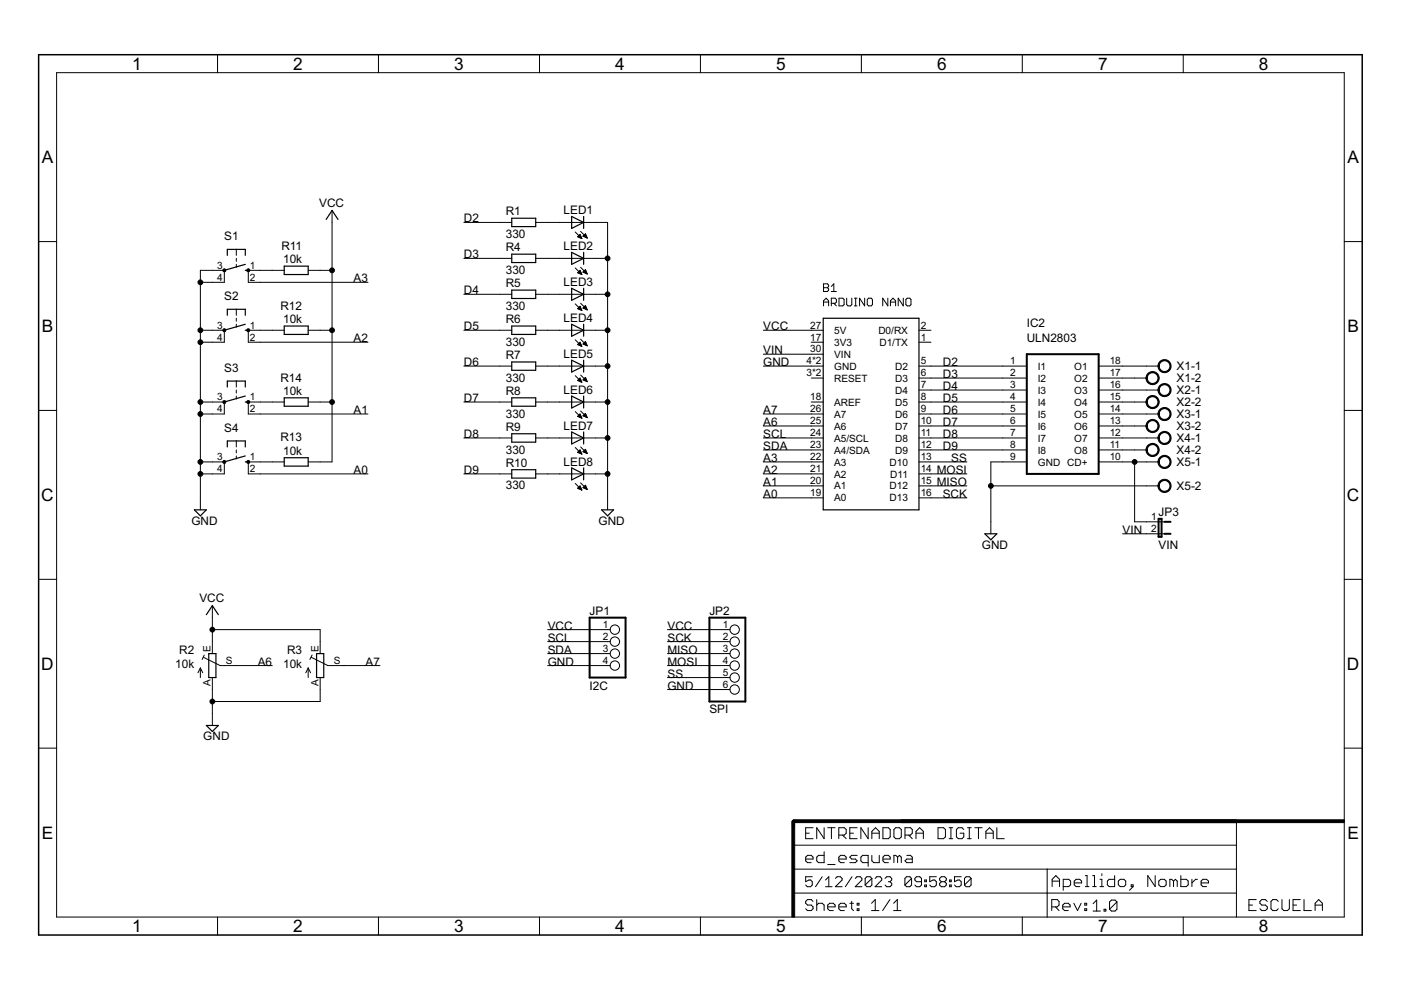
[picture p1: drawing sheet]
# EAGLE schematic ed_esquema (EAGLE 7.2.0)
CDESIGNER: Apellido, Nombre; CNAME: ENTRENADORA DIGITAL; CREVISION: 1.0; CSCHO: ESCUELA

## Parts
B1  ARDUINO NANO  ARDUINO_NANO  [NANO]
IC2  ULN2803  ULN2803A  [DIL18]
JP1  I2C  PINHD-1X4  [1X04]
JP2  SPI  PINHD-1X6  [1X06]
JP3  VIN  JP1E  [JP1]
LED1  LED3MM  [LED_3MM]
LED2  LED3MM  [LED_3MM]
LED3  LED3MM  [LED_3MM]
LED4  LED3MM  [LED_3MM]
LED5  LED3MM  [LED_3MM]
LED6  LED3MM  [LED_3MM]
LED7  LED3MM  [LED_3MM]
LED8  LED3MM  [LED_3MM]
R1  330  RESISTOR-EU0204/7  [0204/7]
R2  10k  TRIM_EU-B64W  [B64W]
R3  10k  TRIM_EU-B64W  [B64W]
R4  330  RESISTOR-EU0204/7  [0204/7]
R5  330  RESISTOR-EU0204/7  [0204/7]
R6  330  RESISTOR-EU0204/7  [0204/7]
R7  330  RESISTOR-EU0204/7  [0204/7]
R8  330  RESISTOR-EU0204/7  [0204/7]
R9  330  RESISTOR-EU0204/7  [0204/7]
R10  330  RESISTOR-EU0204/7  [0204/7]
R11  10k  RESISTOR-EU0204/7  [0204/7]
R12  10k  RESISTOR-EU0204/7  [0204/7]
R13  10k  RESISTOR-EU0204/7  [0204/7]
R14  10k  RESISTOR-EU0204/7  [0204/7]
S1  SWITCH  [B3F-10XX]
S2  SWITCH  [B3F-10XX]
S3  SWITCH  [B3F-10XX]
S4  SWITCH  [B3F-10XX]
X1  BORNERA_AK500/2  [AK500/2]
X2  BORNERA_AK500/2  [AK500/2]
X3  BORNERA_AK500/2  [AK500/2]
X4  BORNERA_AK500/2  [AK500/2]
X5  BORNERA_AK500/2  [AK500/2]

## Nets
A0: B1.19(A0) S4.2(S1)
A1: B1.20(A1) S3.2(S1)
A2: B1.21(A2) S2.2(S1)
A3: B1.22(A3) S1.2(S1)
A6: B1.25(A6) R2.S
A7: B1.26(A7) R3.S
D2: B1.5(D2) IC2.1(I1) R1.1
D3: B1.6(D3) IC2.2(I2) R4.1
D4: B1.7(D4) IC2.3(I3) R5.1
D5: B1.8(D5) IC2.4(I4) R6.1
D6: B1.9(D6) IC2.5(I5) R7.1
D7: B1.10(D7) IC2.6(I6) R8.1
D8: B1.11(D8) IC2.7(I7) R9.1
D9: B1.12(D9) IC2.8(I8) R10.1
GND: B1.4(GND) B1.29(GND) IC2.9(GND) JP1.4 JP2.6 LED1.K(C) LED2.K(C) LED3.K(C) LED4.K(C) LED5.K(C) LED6.K(C) LED7.K(C) LED8.K(C) R2.A R3.A S1.3(P) S1.4(P1) S2.3(P) S2.4(P1) S3.3(P) S3.4(P1) S4.3(P) S4.4(P1) X5.2
MISO: B1.15(D12) JP2.3
MOSI: B1.14(D11) JP2.4
N$1: R11.1 S1.1(S)
N$3: R12.1 S2.1(S)
N$5: R14.1 S3.1(S)
N$7: R13.1 S4.1(S)
N$11: LED8.A R10.2
N$12: LED1.A R1.2
N$13: LED2.A R4.2
N$14: LED3.A R5.2
N$15: LED4.A R6.2
N$16: LED5.A R7.2
N$17: LED6.A R8.2
N$18: LED7.A R9.2
N$24: IC2.18(O1) X1.1
N$25: IC2.17(O2) X1.2
N$26: IC2.16(O3) X2.1
N$27: IC2.15(O4) X2.2
N$28: IC2.14(O5) X3.1
N$29: IC2.13(O6) X3.2
N$30: IC2.12(O7) X4.1
N$31: IC2.11(O8) X4.2
N$32: IC2.10(CD+) JP3.1 X5.1
SCK: B1.16(D13) JP2.2
SCL: B1.24(A5/SCL) JP1.2
SDA: B1.23(A4/SDA) JP1.3
SS: B1.13(D10) JP2.5
VCC: B1.27(5V) JP1.1 JP2.1 R2.E R3.E R11.2 R12.2 R13.2 R14.2
VIN: B1.30(VIN) JP3.2
Unconnected: B1.1(D1/TX) B1.2(D0/RX) B1.3(RESET) B1.17(3V3) B1.18(AREF) B1.28(RESET)
